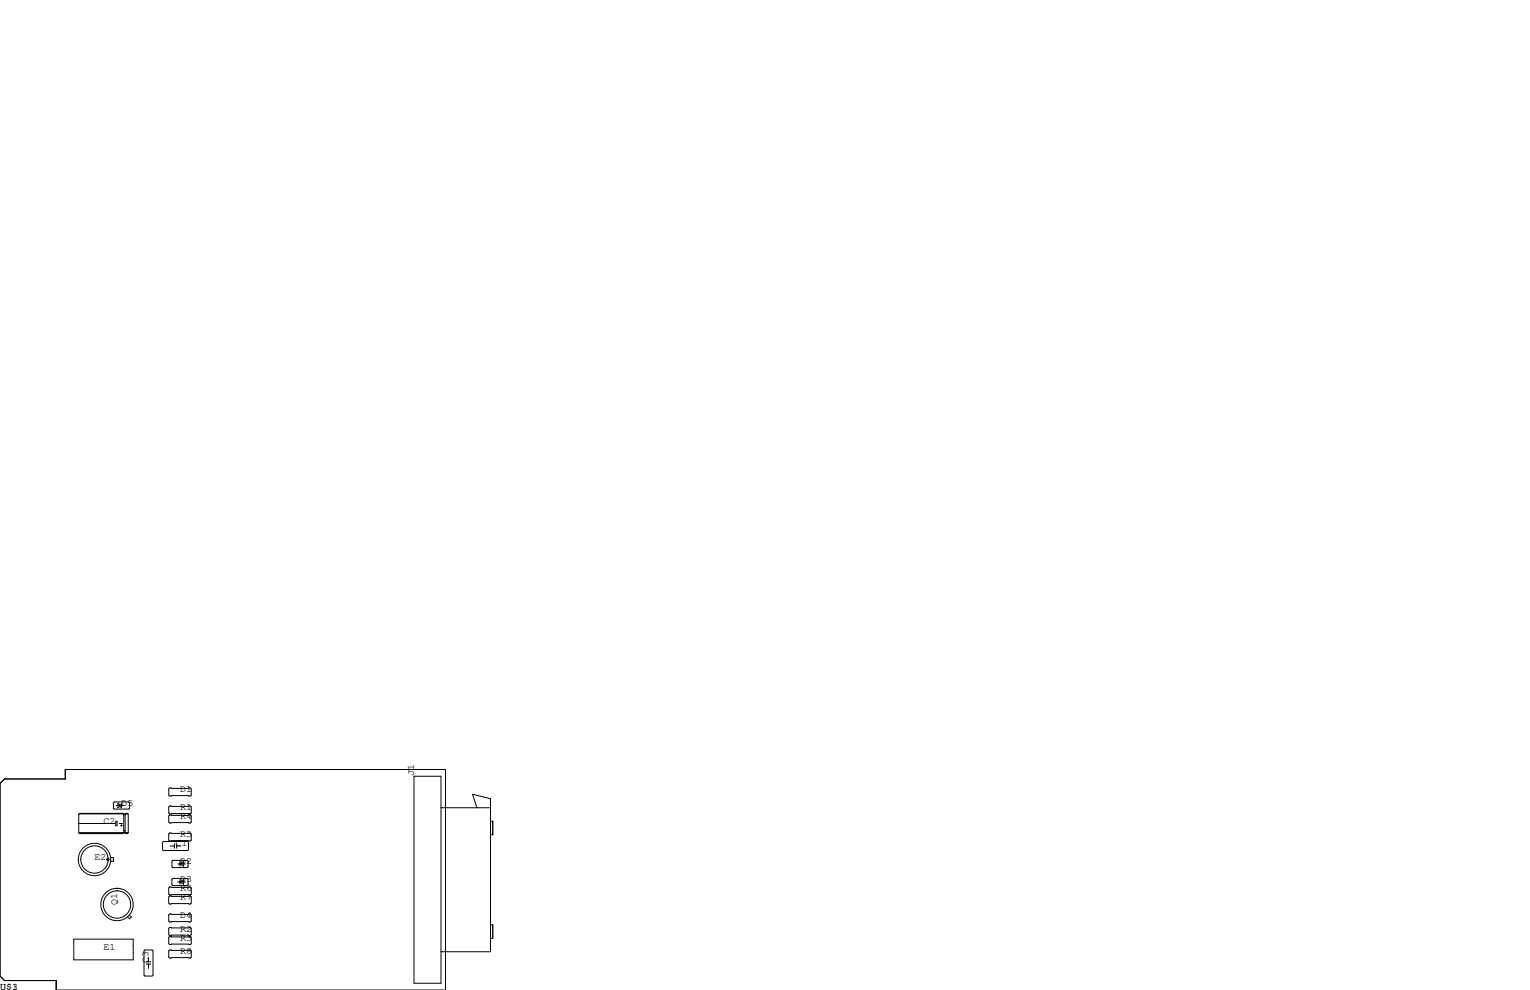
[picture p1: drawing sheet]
<svg xmlns="http://www.w3.org/2000/svg" width="432mm" height="279mm" viewBox="0 0 432 279" stroke-linecap="round" stroke-linejoin="round" font-family="sans-serif">
<g fill="none" stroke="#000" stroke-width=".28">
<path d="M116.8 219.1h7.7v58.4h-7.7zM0 221.1l1.3-1.3h17.1v-2.6h107.3v62.2h-109.8v-2.7h-14.6l-1.3-1.2zM22.2 235h14M22.2 232.4h10.3M22.4 229.7h12.4M22.5 235.1h12.2M32.3 226.3h4l.3 .3v1.5l-.3 .2h-4l-.3-.2v-1.5zM32.7 231.8h.3v1.2h-.3zM32.8 227.3h2.1M33.3 226.7l1 .6-1 .7zM33.7 232.4h.8M34 233h.5"/>
<path d="M34.3 226.7v1.3h-.3M34.3 232.7v.5M34.7 229.6h-12.2M34.7 229.6h-12.2l-.3 .2v5.2M34.7 229.6l.2 .2M34.9 229.8v5.2l-.2 .3h-12.2l-.3-.3M34.9 234.4h.4M34.9 229.8h.4M34.9 229.9h.4M35.1 234.9h.1M35.3 229.8v5.2l.3 .3h.3l.3-.3M35.4 229.7h.7"/>
<path d="M35.6 235.1h.3M35.9 229.6h-.3M35.9 229.6l.3 .2v5.2M35.9 229.6h-.3l-.3 .2M45.8 237.7l.3-.2h6.9l.2 .2v2.1l-.2 .2h-6.9l-.3-.2zM47.9 227.5h5.8l.3 .2v1.8l-.3 .2h-5.8l-.3-.2v-1.8zM47.9 222.4h5.8l.3 .2v1.8l-.3 .3h-5.8l-.3-.3v-1.8zM47.9 230h5.8l.3 .3v1.7l-.3 .3h-5.8l-.3-.3v-1.7zM47.9 235.1h5.8l.3 .2v1.8l-.3 .3h-5.8l-.3-.3v-1.8zM48 238.8h1.2M49.2 238.1v1.3M49.9 238.8h1.2"/>
<path d="M49.9 238.1v1.3M124.5 228h13.9M134.6 228l-1.2-3.8 5 1.2v43.2h-13.9M138.4 231.8h.7v3.8h-.7M31.2 242.1h.8v1h-.8M36.6 258.2l.5 .6-.5 .5-.6-.5M47.6 250.6l.3-.3h5.8l.3 .3v1.7l-.3 .3h-5.8l-.3-.3zM47.6 253.1l.3-.2h5.8l.3 .2v1.8l-.3 .2h-5.8l-.3-.2zM47.6 258.2l.3-.3h5.8l.3 .3v1.8l-.3 .2h-5.8l-.3-.2zM48.5 248.2l.3-.3h4l.3 .3v1.5l-.3 .2h-4l-.3-.2zM48.5 243.1l.3-.3h4l.3 .3v1.5l-.3 .3h-4l-.3-.3zM50.2 248.9h2.1"/>
<path d="M50.2 243.8h2.1M50.8 243.8l1-.6v1.3zM50.8 248.9l1-.6v1.3zM51.1 243.2h-.3v1.3M51.1 248.3h-.3v1.3M20.8 265h16.8v5.9h-16.8zM40.6 268.4l.3-.3h2l.3 .3v6.8l-.3 .3h-2l-.3-.3zM41.3 272.1h1.2M41.3 271.4h1.2M41.9 270.3v1.1M41.9 272.1v1.2M47.6 268.4l.3-.3h5.8l.3 .3v1.7l-.3 .3h-5.8l-.3-.3z"/>
<path d="M47.6 262l.3-.3h5.8l.3 .3v1.8l-.3 .2h-5.8l-.3-.2zM47.6 264.5l.3-.2h5.8l.3 .2v1.8l-.3 .3h-5.8l-.3-.3zM138.4 261h.7v3.8h-.7"/>
<circle cx="26.7" cy="242.6" r="3.9"/>
<circle cx="26.7" cy="242.6" r="4.6"/>
<circle cx="30.5" cy="242.6" r=".32"/>
<circle cx="33" cy="255.3" r="3.9"/>
<circle cx="33" cy="255.3" r="4.6"/>
</g>
<g font-size="2.8">
<text x="116.8" y="219.1" transform="rotate(-90 116.8 219.1)">J1</text>
<text x="34.3" y="227.3">D5</text>
<text x="50.8" y="223.5">D1</text>
<text x="29.2" y="232.4">C2</text>
<text x="50.8" y="228.6">R1</text>
<text x="50.8" y="231.1">R4</text>
<text x="49.5" y="238.8">C1</text>
<text x="50.8" y="236.2">R5</text>
<text x="26.7" y="242.6">E2</text>
<text x="50.8" y="243.8">D2</text>
<text x="50.8" y="248.9">D3</text>
<text x="50.8" y="251.5">R6</text>
<text x="33" y="255.3" transform="rotate(-90 33 255.3)">Q1</text>
<text x="50.8" y="254">R7</text>
<text x="50.8" y="262.9">R2</text>
<text x="50.8" y="259.1">D4</text>
<text x="29.2" y="268">E1</text>
<text x="50.8" y="269.2">R8</text>
<text x="50.8" y="265.4">R3</text>
<text x="41.9" y="271.8" transform="rotate(-90 41.9 271.8)">C3</text>
<text x="0" y="279.4">U$1</text>
<text x="0" y="279.4">U$3</text>
</g>
</svg>
